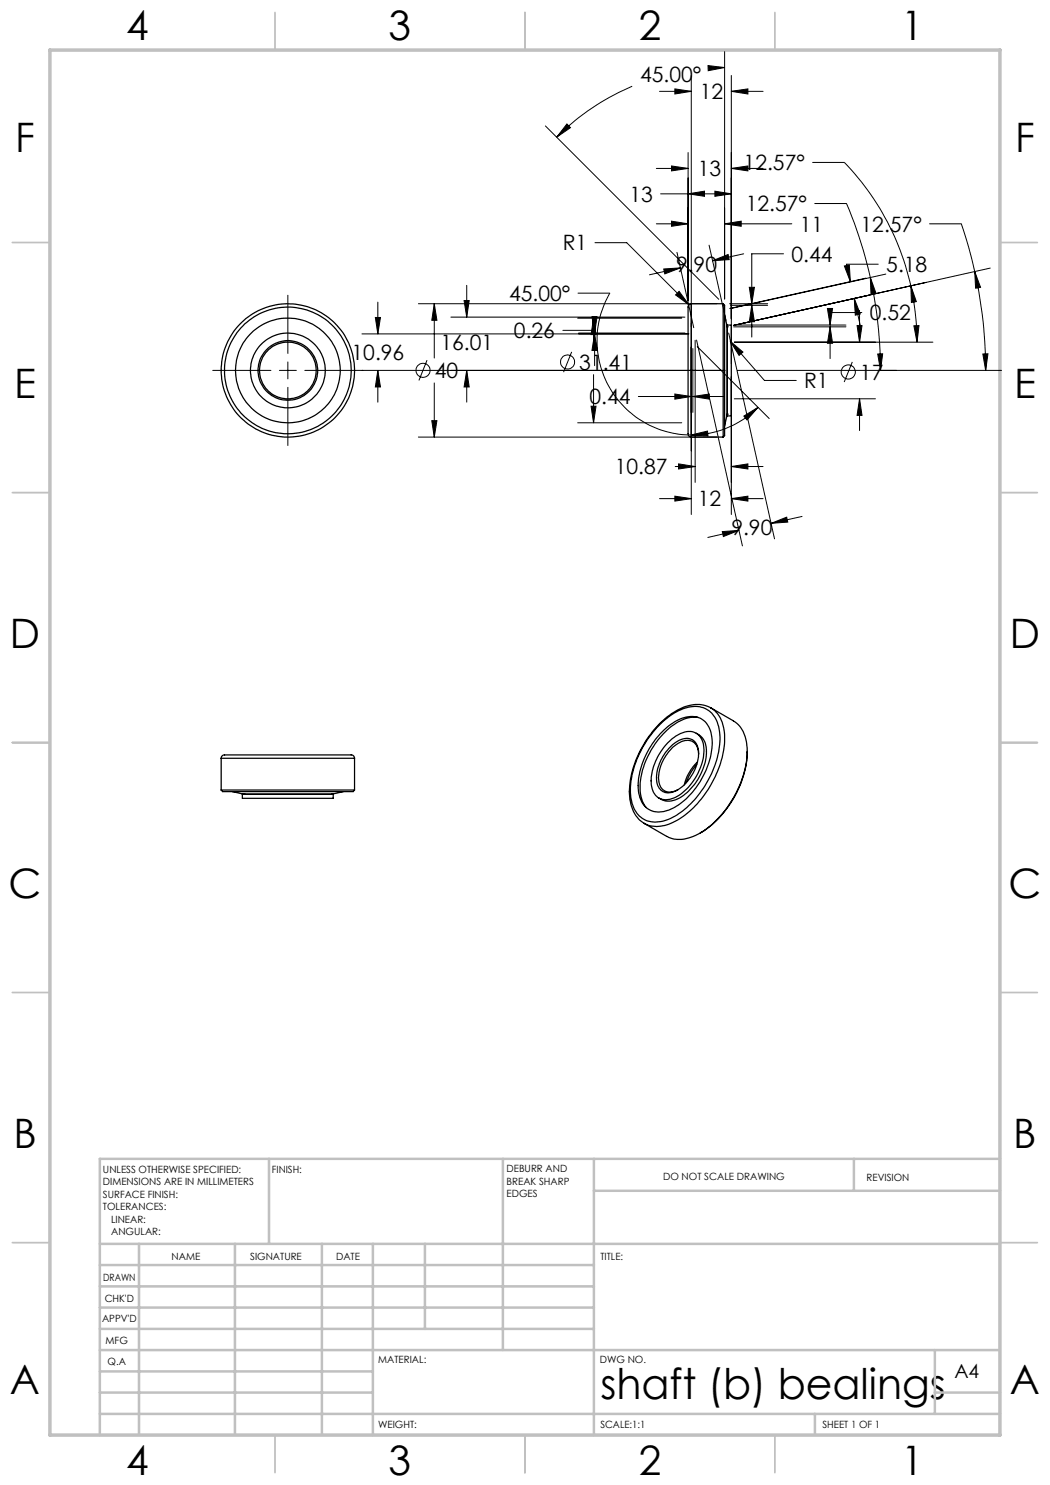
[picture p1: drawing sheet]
<svg xmlns="http://www.w3.org/2000/svg" width="210mm" height="297mm" viewBox="0 0 210 297" stroke-linecap="round" stroke-linejoin="round" font-family="sans-serif">
<g fill="none" stroke="#000" stroke-width=".2">
<path d="M126.4 17.2a47.8 47.8 0 0 0-15.1 10.2M131.9 18.3h6.4M135 17.8l3.3 .5-3.3 .5zM138.3 15.1v87.8M141.6 13.1l3.3 .4-3.3 .6zM144.9 13.5l-3.1 .1M144.9 10.3v49.5M146.3 18.3l3.3-.5v1zM146.3 15.1v57.7M146.3 18.3h6.3M109.1 25.2l34.7 34.7M113.4 24.8l.7 .7-2.8 1.9z"/>
<path d="M131.3 33.7h6.3M132.1 38.8h14.2M134.3 33.2l3.3 .5-3.3 .5zM137.6 38.8l3.3-.6v1.1zM137.6 30.5v29.6M143 38.2l3.3 .6-3.3 .5zM146.3 33.7l3.3-.5v1zM146.3 33.7h6.3M162.5 32.5h6.4a52.4 52.4 0 0 1 13.3 24.7M57.6 59.1v11.6M93.3 57.1v6.3M115.6 58.6h6.4a18.9 18.9 0 0 0 16.3 28.4"/>
<path d="M119 48.5h6.3l12.5 12.5M131.3 44.8h6.3M132.8 53.8l3.3-.2-3.1 1.2zM134.3 44.2l3.3 .6-3.3 .5zM135.4 50.5l3.3 15M135.8 58.3l2 2.7-2.7-2zM136.1 53.6l-6.2 1.4M141.8 49l3.4 15.1M142.5 52.1l3.1-1.2 .2 1zM144.9 44.8l3.3-.6v1.1zM144.9 44.8h13.5M148.7 50.8l-6.2 1.3"/>
<path d="M149.9 57.5h1l-.5 3.2zM156.7 50.8h-6.3v9.9M162.9 40.7h6.4a85.6 85.6 0 0 1 4.8 14.8M168.9 53.2l1-.2 .2 3.3zM170.9 59.7l1.1 3.1-.9 .2zM170.9 59.7l1.3 6.2M173.2 55.6l-27.3 6.1M173.9 59l-27.2 6.1M174.1 55.5l1.1 3.1-1 .2zM174.1 55.5a88.3 88.3 0 0 1 2 18.6M175.6 52.8h-6.3l.8 3.5M177.2 54.8l-31 6.9"/>
<path d="M182.2 57.2l1.1 3.1-1 .2zM182.2 57.2l.4 2a56.4 56.4 0 0 1 .8 9.2M185.2 56.5l-38.5 8.6M185.9 44.8h6.4a82.1 82.1 0 0 1 2.6 9.5M194.9 54.3l1.2 3.2-1 .1zM194.9 54.3a87.1 87.1 0 0 1 2.2 19.8M198 53.6l-51.3 11.5M42.5 74.1h11.7M55.9 74.1h3.4M57.6 72.4v3.4M57.6 77.5v11.6M61 74.1h84"/>
<path d="M72.4 66.8h65.4M75.1 63.5h1l-.5 3.3zM75.6 74.1l.5 3.3h-1zM75.6 60.4v6.4M75.6 74.1v6.3M83.7 60.7h59.7M85.4 72l-1.6 4.1M86.9 60.7l.5 3.4h-1zM86.9 60.7v10.9M86.9 76.6v10.8M90.2 63.4h46.8M92.8 60.1h1l-.5 3.3z"/>
<path d="M93.3 74.1l.5 3.3h-1zM93.3 74.1v6.3M112.6 66.1h6.3v.5M114.3 70.4l-1.6 4M115.5 63.6h20.8M115.7 66.6h21.3M118.4 63.3h1l-.5 3.3zM118.7 63.6l.5 3.3h-1zM118.7 63.6v6.3M118.7 74.9v9.7M118.9 66.8l.5 3.3h-1zM118.9 66.8v6.3"/>
<path d="M127.7 79.3h10.6M135 78.8l3.3 .5-3.3 .5zM138.6 79.3l3.3-.5v1zM138.6 69.7v12.8M138.6 79.3h6.3M139 68v28.5M139.3 68l9.2 41.2M139.5 69.3l14.3 14.4M145.7 66.6l9.2 41.2M145.9 60.7h7.6M146.1 68.3l2.5 2.1-.8 .7zM146.1 68.3l6.8 7.8h6.3"/>
<path d="M146.2 61.1h7.3M146.3 75.3v27.6M146.7 65.4h22.5M146.9 68.4h39.7M146.9 79.8h28.2M147.5 74.1h52.8M147.5 65h21.7M150.4 61.1l.5 3.2h-1zM150.4 61.1v6.3M165.5 61.7h1l-.5 3.3zM166 65.4l.5 3.2h-1zM166 65.4v6.3"/>
<path d="M170.5 72.4l-1.7 4M171.4 65.1h1l-.5 3.3zM171.9 79.8l.5 3.3h-1zM171.9 62.1v6.3M171.9 79.8v6.3M172.4 62.5h-6.4v2.5M175.5 70.8h1l-.4 3.3zM182.8 65.2l1-.1-.4 3.3zM196.6 70.8h1l-.5 3.3zM83.7 87.4h59.7M86.4 84.1h1l-.5 3.3zM115.5 84.6h20.8"/>
<path d="M118.2 81.2h1l-.5 3.4zM131.9 99.7h6.4M135 99.2l3.3 .5-3.3 .5zM135 93.3h4M135.7 92.8l3.3 .5-3.3 .5zM138.3 87l3.2-.8 .1 1zM146.3 99.7l3.3-.5v1zM146.3 93.3l3.3-.5v1zM146.3 99.7h6.3M146.3 93.3h6.3M148.8 83.2l2.8-1.7-2.2 2.5zM151.6 81.5a19 19 0 0 1-13.3 5.5"/>
<path d="M144.5 106.3l3.3-.2-3.1 1.2zM147.8 106.1l-6.2 1.4M154.2 104.7l3.1-1.3 .3 1zM160.4 103.3l-6.2 1.4"/>
<circle cx="84.6" cy="74.1" r="1.4"/>
<circle cx="113.5" cy="72.4" r="1.41"/>
<circle cx="169.7" cy="74.4" r="1.41"/>
</g>
<g fill="none" stroke="#c0c0c0" stroke-width=".35">
<path d="M55 2.5v7.5M105 2.5v7.5M155 2.5v7.5M2.5 48.5h7.5M200 48.5h7.5M2.5 98.5h7.5M200 98.5h7.5M2.5 148.5h7.5M200 148.5h7.5M2.5 198.5h7.5M200 198.5h7.5M2.5 248.5h7.5"/>
<path d="M200 248.5h7.5M55 287v7.5M105 287v7.5M155 287v7.5"/>
</g>
<g fill="none" stroke="#c0c0c0" stroke-width=".5">
<path d="M53.8 231.8v17M100.6 231.8v38.2M118.8 231.8v55.2M118.8 238.2h81.2M170.8 231.8v6.4M200 231.8h-180v55.2M20 248.8h180M20 257.3h98.8M20 253h98.8M27.8 248.8v38.2M47 248.8v38.2M64.4 248.8v38.2"/>
<path d="M74.6 248.8v38.2M85 248.8v17M20 265.8h98.8M20 261.5h98.8M20 278.5h54.6M20 274.3h54.6M20 270h180M187 278.5h13M187 270v12.8M20 282.8h180M163 282.8v4.2"/>
</g>
<path d="M10 10h190v277h-190z" fill="none" stroke="#c0c0c0" stroke-width=".7"/>
<path d="M134.3 44.2l3.3 .6-3.3 .5zM144.9 44.8l3.3-.6v1.1zM135.8 58.3l-.7 .7 2.7 2zM175.5 70.8h1l-.4 3.3zM174.1 55.5l1.1 3.1-1 .2zM143 38.2l3.3 .6-3.3 .5zM137.6 38.8l3.3-.6v1.1zM86.4 84.1h1l-.5 3.3zM86.9 60.7l.5 3.4h-1zM149.9 57.5h1l-.5 3.2zM150.4 61.1l.5 3.2h-1zM141.6 13.1l3.3 .4-3.3 .6zM113.4 24.8l.7 .7-2.8 1.9zM118.2 81.2h1l-.5 3.4zM118.7 63.6l.5 3.3h-1zM168.9 53.2l1-.2 .2 3.3zM170.9 59.7l1.1 3.1-.9 .2zM144.5 106.3l3.3-.2-3.1 1.2zM154.2 104.7l3.1-1.3 .3 1zM146.3 99.7l3.3-.5v1zM135 99.2l3.3 .5-3.3 .5zM93.3 74.1l.5 3.3h-1zM92.8 60.1h1l-.5 3.3zM196.6 70.8h1l-.5 3.3zM194.9 54.3l1.2 3.2-1 .1zM135 17.8l3.3 .5-3.3 .5zM146.3 18.3l3.3-.5v1zM182.8 65.2l1-.1-.4 3.3zM182.2 57.2l1.1 3.1-1 .2zM171.9 79.8l.5 3.3h-1zM171.4 65.1h1l-.5 3.3zM142.5 52.1l3.1-1.2 .2 1zM132.8 53.8l3.3-.2-3.1 1.2zM146.1 68.3l1.7 2.8 .8-.7zM75.6 74.1l.5 3.3h-1zM75.1 63.5h1l-.5 3.3zM146.3 93.3l3.3-.5v1zM135.7 92.8l3.3 .5-3.3 .5zM135 78.8l3.3 .5-3.3 .5zM138.6 79.3l3.3-.5v1zM138.3 87l3.2-.8 .1 1zM148.8 83.2l2.8-1.7-2.2 2.5zM118.9 66.8l.5 3.3h-1zM118.4 63.3h1l-.5 3.3zM146.3 33.7l3.3-.5v1zM134.3 33.2l3.3 .5-3.3 .5zM166 65.4l.5 3.2h-1zM165.5 61.7h1l-.5 3.3z" fill="#000"/>
<g fill="none" stroke="#000" stroke-width=".25">
<path d="M138.3 60.7a.95 .95 0 0 0-.7 1.3v24.6a.66 .66 0 0 0 .7 .8M138.3 60.7v26.7M138.3 60.7h6.3M144.6 60.7v26.7M144.6 60.7l.3 .4v26l-.3 .3M144.9 63l.6 2.4M145.5 65.4h.1M145.5 65.4v17.4M145.5 65h.8v18.2h-.8zM138.3 87.4h6.3M145.5 82.8h.1M145.5 82.8l-.6 2.4"/>
<path d="M44.2 151.7a.93 .93 0 0 1 1.3-.7h23a3.2 3.2 0 0 1 2.3 .3l.1 .4M44.2 158h26.7M44.2 158l.3 .3h26.1l.3-.3M44.2 151.7h26.7M44.2 151.7v6.3M46.5 158.3l2.3 .6M48.5 158.9h18.1v.8h-18.1zM48.8 158.9h.1M48.8 158.9h17.5M66.3 158.9h.1M68.7 158.3l-2.4 .6M70.9 151.7v6.3"/>
<path d="M131.3 145.6a11.3 11.3 0 0 1 8-4.3 4.8 4.8 0 0 1 4.5 4.4 17.1 17.1 0 0 1-3.5 12.4 14.1 14.1 0 0 1-8.2 6.2 4.8 4.8 0 0 1-5.8-4.1 16 16 0 0 1 2.7-11.4l.6-1zM132 146.8a8.8 8.8 0 0 1 6.9-3.5 4.2 4.2 0 0 1 3.5 4.2 15.8 15.8 0 0 1-8.2 14.3 4.3 4.3 0 0 1-5.6-1.1 8.9 8.9 0 0 1-.4-7.3l.7-1.9 1-1.9zM133.6 148.6a5.7 5.7 0 0 1 5.1-2.2 3.6 3.6 0 0 1 2.1 3.8 11.5 11.5 0 0 1-6 9.4 3 3 0 0 1-4.6-2.7 11.7 11.7 0 0 1 3.4-8.3zM134 149.5a4.2 4.2 0 0 1 4.2-1.7 2.91 2.91 0 0 1 1.5 3.2 8.7 8.7 0 0 1-5.4 7.5 2.4 2.4 0 0 1-3-2.6 9 9 0 0 1 2.7-6.4zM139.2 146.6a3.9 3.9 0 0 1 2.1 4.5 11.1 11.1 0 0 1-6.5 9 3.3 3.3 0 0 1-3-.5M139.3 152.9l-1 1.5-1 2.1M139.5 152.4l-.9 .9-.8 1.4-.9 2.2M139.6 143.5a7.2 7.2 0 0 0-5.9 2.2 16.4 16.4 0 0 0-5.6 12.8 5.4 5.4 0 0 0 1.2 3M139.7 150.8a2.37 2.37 0 0 0-2.6-2.7 8.2 8.2 0 0 0-5.4 7.1 2.74 2.74 0 0 0 1.7 3.2 3.4 3.4 0 0 0 2.2-.5M142.1 141.6a7.1 7.1 0 0 0-7.4 .9 20.2 20.2 0 0 0-8.8 16.5 6.7 6.7 0 0 0 2.9 5.7M142.1 141.6h.1M142.2 141.6l4.5 2.6a6.4 6.4 0 0 1 2.7 5.8 20.5 20.5 0 0 1-9.9 16.9 6.4 6.4 0 0 1-6.2 .4l-4.5-2.6"/>
<path d="M142.2 141.6a6.4 6.4 0 0 1 2.7 5.8 20.5 20.5 0 0 1-9.9 16.9 6.4 6.4 0 0 1-6.2 .4M149.4 150.3a20.2 20.2 0 0 1-9.4 16.3"/>
<circle cx="57.6" cy="74.1" r="5.7"/>
<circle cx="57.6" cy="74.1" r="12.7"/>
<circle cx="57.6" cy="74.1" r="7.5"/>
<circle cx="57.6" cy="74.1" r="6"/>
<circle cx="57.6" cy="74.1" r="13.3"/>
<circle cx="57.6" cy="74.1" r="10.5"/>
</g>
<text font-size="8.5" x="120.1" y="279.7">shaft (b) bealings</text>
<g font-size="8.1">
<text x="25.2" y="8">4</text>
<text x="77.7" y="8">3</text>
<text x="127.7" y="8">2</text>
<text x="180.2" y="8">1</text>
<text x="3" y="30.4">F</text>
<text x="203" y="30.4">F</text>
<text x="2.8" y="79.6">E</text>
<text x="202.8" y="79.6">E</text>
<text x="2" y="129.6">D</text>
<text x="202" y="129.6">D</text>
<text x="1.7" y="179.6">C</text>
<text x="201.7" y="179.6">C</text>
<text x="2.7" y="229.6">B</text>
<text x="202.7" y="229.6">B</text>
<text x="2" y="278.9">A</text>
<text x="202" y="278.9">A</text>
<text x="25.2" y="295">4</text>
<text x="77.7" y="295">3</text>
<text x="127.7" y="295">2</text>
<text x="180.2" y="295">1</text>
</g>
<g font-size="4.2">
<text x="128" y="16.3">45.00°</text>
<text x="140" y="19.8">12</text>
<text x="139.6" y="35.2">13</text>
<text x="148.7" y="34.1">12.57°</text>
<text x="125.9" y="40.3">13</text>
<text x="149.2" y="42.3">12.57°</text>
<text x="160" y="46.3">11</text>
<text x="172.1" y="46.3">12.57°</text>
<text x="112.6" y="50.1">R1</text>
<text x="158.3" y="52.3">0.44</text>
<text x="135.2" y="54.4">9.90</text>
<text x="177.3" y="54.4">5.18</text>
<text x="101.8" y="60.2">45.00°</text>
<text x="174" y="64.1">0.52</text>
<text x="70.3" y="72">10.96</text>
<text x="88.1" y="70.1">16.01</text>
<text x="102.8" y="67.6">0.26</text>
<text x="86.9" y="75.6">40</text>
<text x="115.9" y="74">31.41</text>
<text x="160.9" y="77.7">R1</text>
<text x="172" y="76">17</text>
<text x="117.9" y="80.9">0.44</text>
<text x="122.9" y="94.9">10.87</text>
<text x="139.6" y="101.3">12</text>
<text x="146.3" y="107.1">9.90</text>
</g>
<text font-size="3.9" x="190.9" y="275.5">A4</text>
<g font-size="2">
<text x="20.6" y="234.6">UNLESS OTHERWISE SPECIFIED:</text>
<text x="20.6" y="237.1">DIMENSIONS ARE IN MILLIMETERS</text>
<text x="20.6" y="239.6">SURFACE FINISH:</text>
<text x="54.4" y="234.6">FINISH:</text>
<text x="101.3" y="234.5">DEBURR AND</text>
<text x="101.3" y="237">BREAK SHARP</text>
<text x="101.3" y="239.5">EDGES</text>
<text x="132.6" y="236">DO NOT SCALE DRAWING</text>
<text x="173.3" y="236.2">REVISION</text>
<text x="20.6" y="242.1">TOLERANCES:</text>
<text x="22.2" y="244.6">LINEAR:</text>
<text x="22.2" y="247.1">ANGULAR:</text>
<text x="34.3" y="252">NAME</text>
<text x="50" y="251.9">SIGNATURE</text>
<text x="67.2" y="251.9">DATE</text>
<text x="120.1" y="251.9">TITLE:</text>
<text x="20.6" y="256.1">DRAWN</text>
<text x="20.9" y="260.3">CHK'D</text>
<text x="20.4" y="264.4">APPV'D</text>
<text x="21.1" y="268.8">MFG</text>
<text x="21.5" y="273">Q.A</text>
<text x="75.6" y="272.5">MATERIAL:</text>
<text x="120" y="272.5">DWG NO.</text>
<text x="75.6" y="285.5">WEIGHT:</text>
<text x="120.1" y="285.6">SCALE:1:1</text>
<text x="164.5" y="285.6">SHEET 1 OF 1</text>
</g>
</svg>
